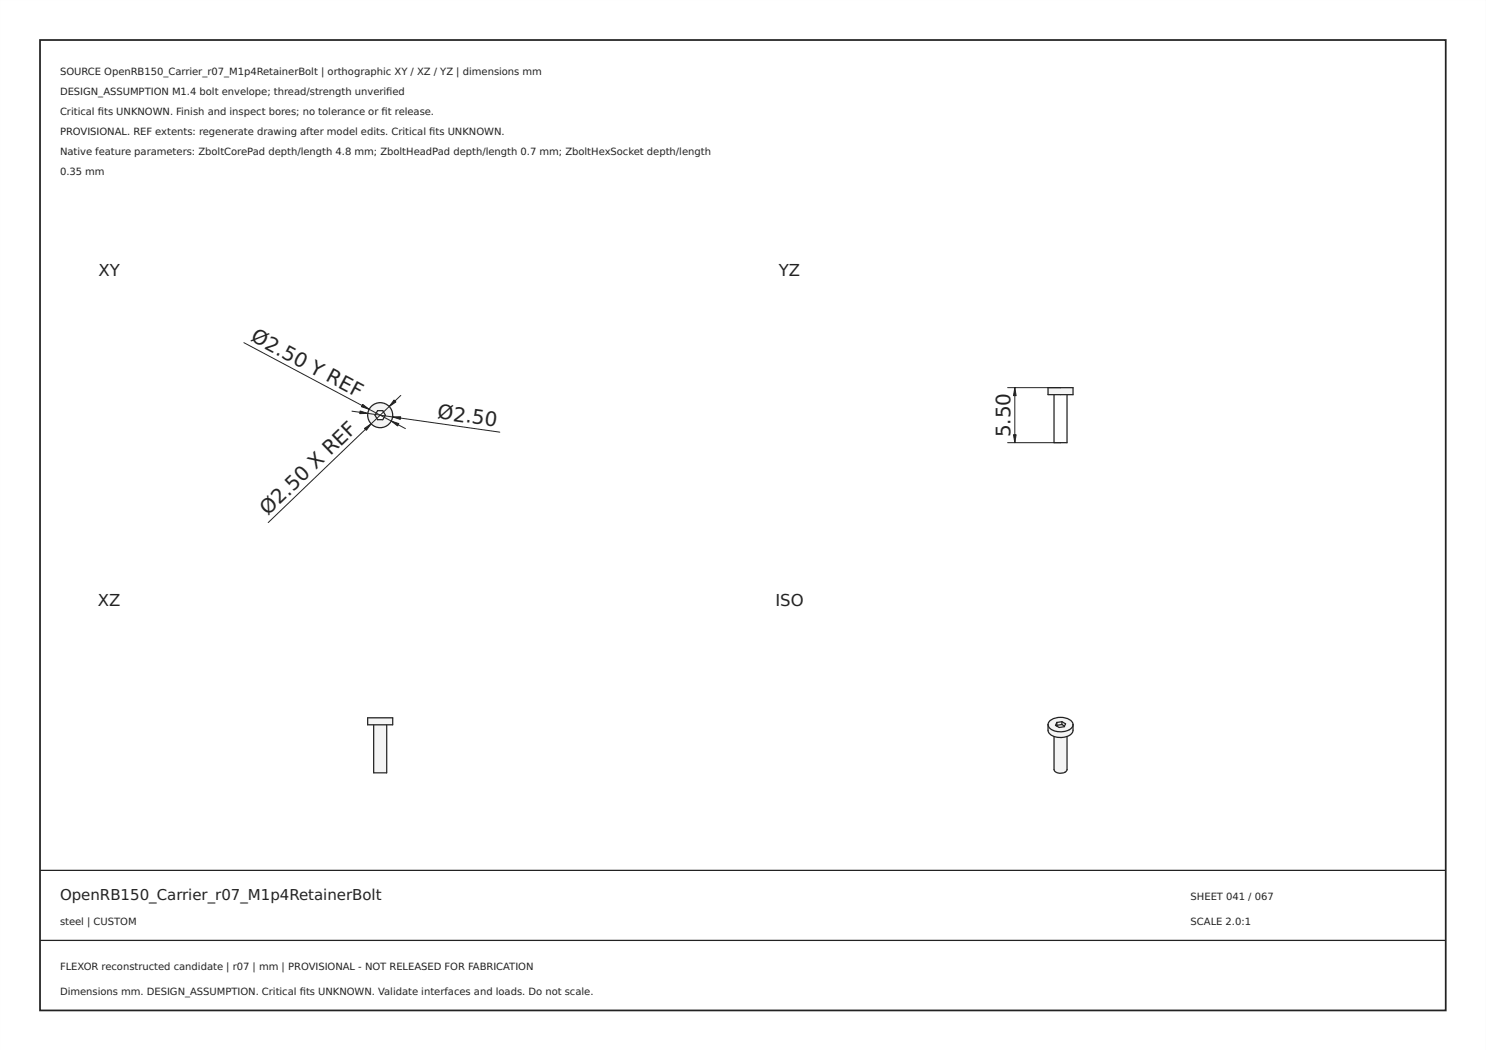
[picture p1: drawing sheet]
<svg xmlns="http://www.w3.org/2000/svg" width="297mm" height="210mm" viewBox="0 0 297 210" stroke-linecap="round" stroke-linejoin="round" font-family="sans-serif">
<path d="M0 0h297v210h-297zM0 0v210h297v-210z" fill="#000"/>
<path d="M8 8h281v194h-281z" fill="none" stroke="#222" stroke-width=".35"/>
<path d="M8 174h281zM8 188h281z" fill="#000" stroke="#222" stroke-width=".25"/>
<path d="M73.5 83a2.5 2.5 0 0 1 5 0 2.5 2.5 0 0 1-5 0zM75.5 82.1l-.5 .9 .5 .9h1l.5-.9-.5-.9z" fill-rule="evenodd" fill="#f1f3f5"/>
<g fill="none" stroke="#212529" stroke-width=".25">
<path d="M75.5 82.1h1l.5 .9-.5 .9h-1l-.5-.9z"/>
<circle cx="76" cy="83" r="2.5"/>
</g>
<path d="M48.8 68.5l32.2 17.2M80.1 79.1l-26.5 25.4M70.4 82.2l29.5 4.2" fill="none" stroke="#212529" stroke-width=".2"/>
<g fill="#212529" stroke="#212529" stroke-width=".2">
<path d="M72.9 85.6l1.3-.9-1 1.3z"/>
<path d="M78.8 80l.3 .4-1.3 .9z"/>
<path d="M72.5 80.8l1.3 1-1.5-.5z"/>
<path d="M78.2 84.2l1.5 .5-.2 .5z"/>
<path d="M78.5 83.3h1.6l-.1 .5z"/>
<path d="M72 82.2l1.5 .4-1.6 .1z"/>
</g>
<g fill="#f1f3f5">
<path d="M74.7 144.9h2.6v9.6h-2.6z" fill-rule="evenodd"/>
<path d="M73.5 143.5h5v1.4h-5z" fill-rule="evenodd"/>
</g>
<path d="M73.5 143.5h5v1.4h-5zM74.7 144.9v9.6h2.6v-9.6" fill="none" stroke="#212529" stroke-width=".25"/>
<path d="M209.5 77.5h5v1.4h-5z" fill-rule="evenodd" fill="#f1f3f5"/>
<path d="M209.5 77.5h5v1.4h-5zM210.7 78.9v9.6h2.6v-9.6" fill="none" stroke="#212529" stroke-width=".25"/>
<path d="M201.4 77.5h10.6M202.9 77.5v11M201.4 88.5h10.6" fill="none" stroke="#212529" stroke-width=".2"/>
<g fill="#212529" stroke="#212529" stroke-width=".2">
<path d="M202.9 77.5l.2 1.6h-.5z"/>
<path d="M202.6 86.9h.5l-.2 1.6z"/>
</g>
<g fill="#f1f3f5">
<path d="M210.7 147.2l1.6 .2 1-.2v6.6a1.49 1.49 0 0 1-2.6 0z" fill-rule="evenodd"/>
<path d="M209.5 144.9a1.97 1.97 0 0 0 2 1.4 2.8 2.8 0 0 0 2.9-1.2l.1-.2v1.1a2.36 2.36 0 0 1-2.8 1.4 2.01 2.01 0 0 1-2.2-2.5z" fill-rule="evenodd"/>
<path d="M209.8 144.1a3.4 3.4 0 0 1 4.6 .4 1.26 1.26 0 0 1-1 1.6 3.4 3.4 0 0 1-3.8-.9v-.7zM211.3 144.4l-.3 .6 .7 .4 1-.1 .3-.6-.7-.4z" fill-rule="evenodd"/>
<path d="M212.3 144.3l.7 .4-.2 .4-.5-.3z" fill-rule="evenodd"/>
<path d="M211.3 144.4l1-.1v.5l-1 .2z" fill-rule="evenodd"/>
<path d="M211.3 144.4l-.1 .7-.2-.1z" fill-rule="evenodd"/>
</g>
<path d="M209.5 144.9v1.1a1.97 1.97 0 0 0 2 1.4 2.8 2.8 0 0 0 2.9-1.1l.1-1.4M209.5 144.9a1.97 1.97 0 0 0 2 1.4 2.8 2.8 0 0 0 2.9-1.2l.1-.2M209.5 144.9a2.2 2.2 0 0 1 2.5-1.5 2.2 2.2 0 0 1 2.5 1.5M210.7 147.2v6.6a1.5 1.5 0 0 0 2.6 0v-6.6M211.3 144.4v.6M211.3 145l-.1 .1M212.3 144.3l.7 .4-.3 .6-1 .1-.7-.4 .3-.6M212.3 144.3l-1 .1M212.3 144.3v.5M212.3 144.8l.5 .3M212.3 144.8l-1 .2" fill="none" stroke="#212529" stroke-width=".25"/>
<g font-size="4" fill="#212529">
<text x="49.9" y="68" transform="rotate(28 49.9 68)">Ø2.50 Y REF</text>
<text x="87.3" y="83.6" transform="rotate(8 87.3 83.6)">Ø2.50</text>
<text x="202" y="87.4" transform="rotate(-90 202 87.4)">5.50</text>
<text x="53.5" y="103.2" transform="rotate(-44 53.5 103.2)">Ø2.50 X REF</text>
</g>
<g font-size="3.3" fill="#212529">
<text x="19.7" y="55.1">XY</text>
<text x="155.7" y="55.1">YZ</text>
<text x="19.6" y="121.1">XZ</text>
<text x="155" y="121.1">ISO</text>
</g>
<text font-size="3" fill="#222" x="12" y="180">OpenRB150_Carrier_r07_M1p4RetainerBolt</text>
<g font-size="2" fill="#222">
<text x="12" y="15">SOURCE OpenRB150_Carrier_r07_M1p4RetainerBolt | orthographic XY / XZ / YZ | dimensions mm</text>
<text x="12" y="19">DESIGN_ASSUMPTION M1.4 bolt envelope; thread/strength unverifed</text>
<text x="12" y="23">Critical fts UNKNOWN. Finish and inspect bores; no tolerance or ft release.</text>
<text x="19.6" y="23">i</text>
<text x="76.3" y="23">i</text>
<text x="77.2" y="19">i</text>
<text x="12" y="27">PROVISIONAL. REF extents: regenerate drawing after model edits. Critical fts UNKNOWN.</text>
<text x="85.8" y="27">i</text>
<text x="12" y="31">Native feature parameters: ZboltCorePad depth/length 4.8 mm; ZboltHeadPad depth/length 0.7 mm; ZboltHexSocket depth/length</text>
<text x="12" y="35">0.35 mm</text>
<text x="238" y="180">SHEET 041 / 067</text>
<text x="12" y="185">steel | CUSTOM</text>
<text x="238" y="185">SCALE 2.0:1</text>
<text x="12" y="194">FLEXOR reconstructed candidate | r07 | mm | PROVISIONAL - NOT RELEASED FOR FABRICATION</text>
<text x="12" y="199">Dimensions mm. DESIGN_ASSUMPTION. Critical fts UNKNOWN. Validate interfaces and loads. Do not scale.</text>
<text x="59.9" y="199">i</text>
</g>
</svg>
